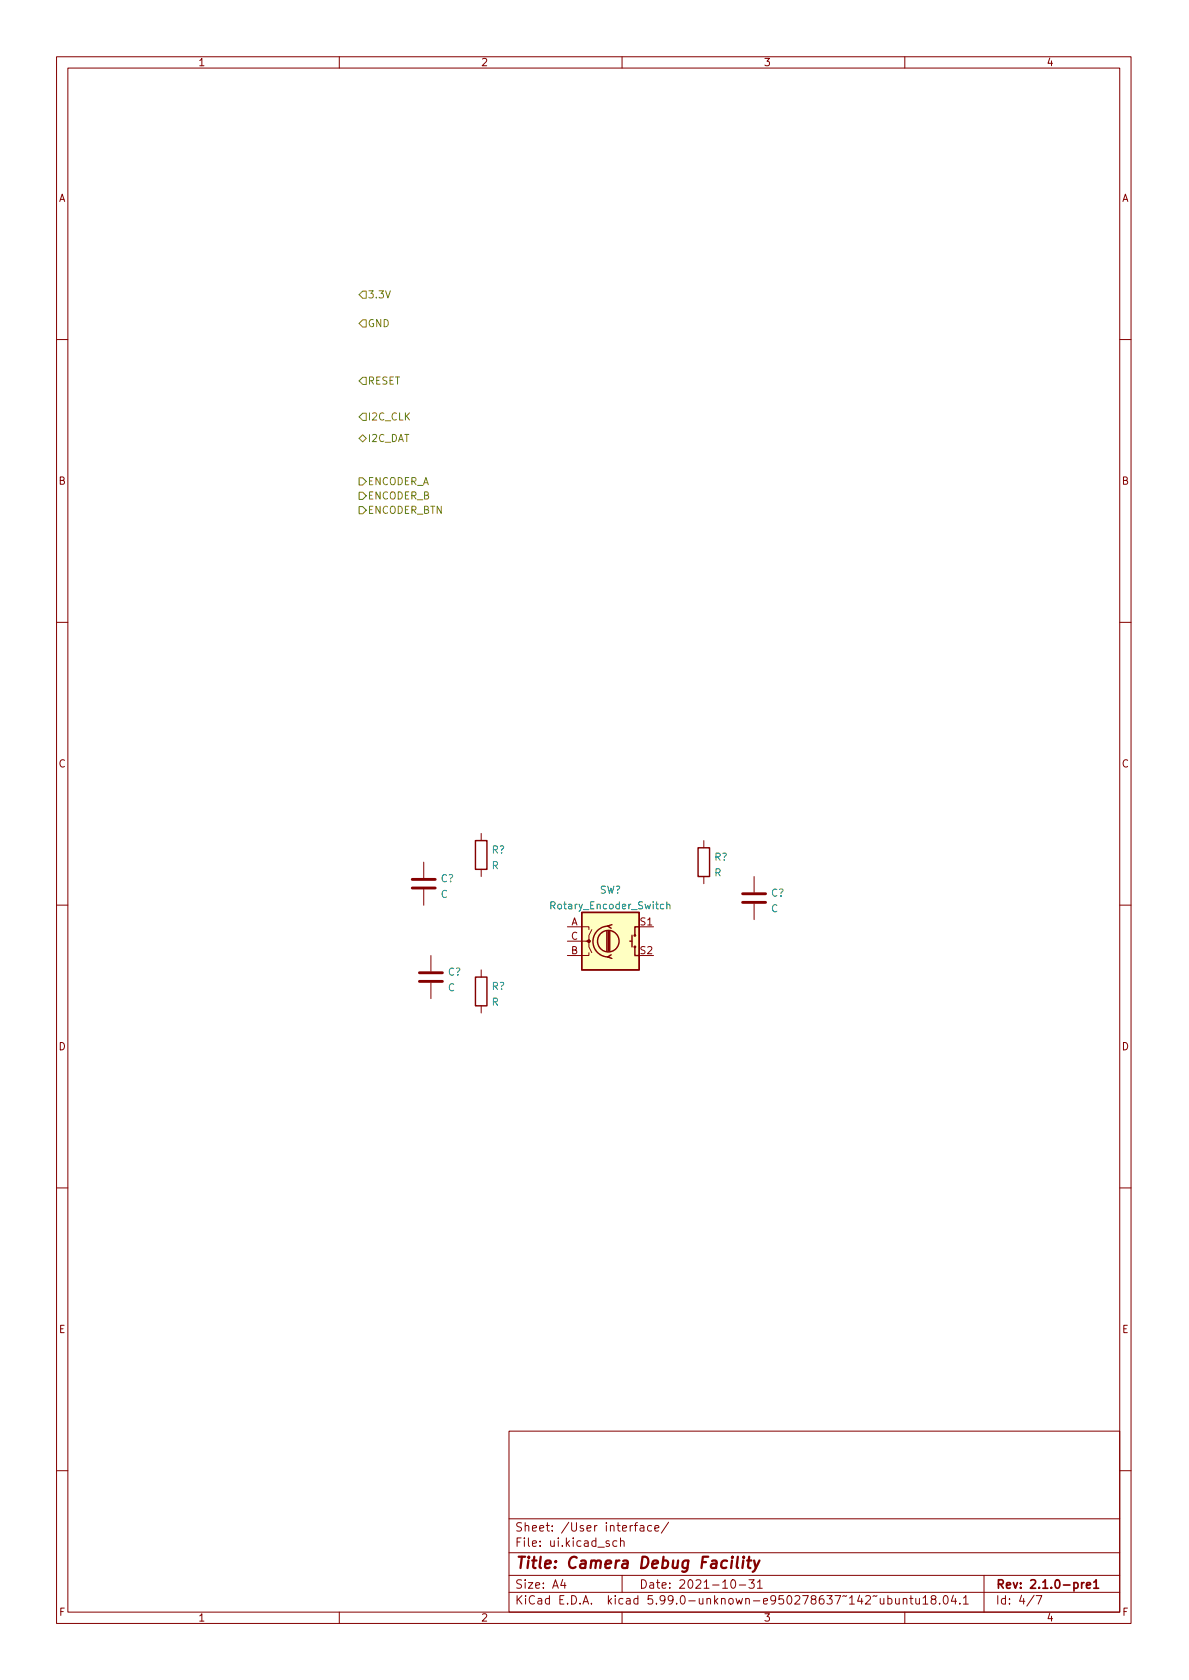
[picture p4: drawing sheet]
<svg xmlns="http://www.w3.org/2000/svg" width="210mm" height="297mm" viewBox="0 0 210 297" stroke-linecap="round" stroke-linejoin="round" font-family="sans-serif">
<g fill="none" stroke="#840000" stroke-width=".18">
<path d="M10 10h190v277h-190zM12 12h186v273h-186zM60 10v2M110 10v2M160 10v2M10 60h2M198 60h2M10 110h2M198 110h2M74.9 152.4v2.8M74.9 157.3v2.8M85.1 147.4v1.2"/>
<path d="M85.1 153.7v1.3M124.5 148.6v1.3M124.5 155v1.2M133.3 155v2.8M133.3 159.8v2.8M10 160h2M76.2 168.9v2.8M76.2 173.8v2.8M85.1 171.5v1.3M85.1 177.8v1.3M100.3 163.9h3.8v.5M100.3 166.4h3.8v1l.5 1"/>
<path d="M104.1 168.4v.5h-3.8M104.6 164.4l-.5 1v1h-.5M198 160h2M10 210h2M198 210h2M90 253h108v32h-108zM10 260h2M90 278.5h108M90 274.5h108M90 268.5h108M99.5 279.2l-.3 1.1h.9M99.9 279.8v1"/>
<path d="M107.7 272.5l-.3-.1-.2 .2v.2l.5 .2v.3h-.5M109.1 272.5l-.4-.1-.3 .3v.4l.1 .2h.6M109.7 272.6l.2-.2 .4 .1 .1 .9M109.7 271.9v1.5M110 278.5v3M112.2 269.7h.5M112.7 269.2l-.3 .2v1.3M113.2 269.8h.6l.1 .9M113.9 270.1h-.5a.29 .29 0 0 0-.3 .3 .29 .29 0 0 0 .3 .3l.5-.1M115.2 269.8l-.4-.1-.3 .3v.4l.2 .2h.5M115.8 270.2l.7-.1-.1-.3-.4-.1-.2 .2 .1 .7h.5M118.2 269.1l-1.3 2"/>
<path d="M129.4 279.4l.2-.1a.81 .81 0 0 1 .6 .6 .81 .81 0 0 1-.3 .8l-.2 .1a.81 .81 0 0 1-.6-.6 .81 .81 0 0 1 .3-.8zM132.4 279.3h1l-.5 .6 .4 .1v.7l-.2 .1h-.4l-.3-.1M133.9 279.7l.5-.4v1.5M174 278.5v6.5M198 260h2M60 285v2M90 281.5h108M110 285v2M130.7 280.2h1.2M133.9 280.8h.9M157 282.7l.4-.1 .3 .3v.4l-.1 .2h-.6M157 282.1v1.5"/>
<path d="M158.4 282.6v.9l.4 .1 .2-.1M159 282.6v1M159.7 282.8l.2-.2 .4 .1 .1 .9M159.7 282.6v1M160 285v2M160.9 282.6h.5M161.1 282.1v1.3l.3 .2M161.9 282.6l.1 .9 .4 .1 .2-.1M162.6 282.6v1M163.2 282.5l.5-.4v1.5M163.2 283.6h.9M164.9 282.8l-.2-.3v-.2l.2-.2 .5 .1 .1 .2-.1 .2-.6 .2-.1 .2v.5l.2 .1h.3l.3-.3-.1-.4-.2-.1"/>
<path d="M166.2 283.5v.1M167 282.2l.2-.1a.81 .81 0 0 1 .5 .6 .81 .81 0 0 1-.3 .8l-.1 .1a.81 .81 0 0 1-.6-.6 .81 .81 0 0 1 .3-.8zM168.6 282l-.4 1.1h1M168.9 282.6v1M169.7 283.5v.1M170.4 282.5l.4-.4v1.5M170.4 283.6h.8M182.9 282l-1.3 2M183.2 282.1h1l-.6 1.5"/>
</g>
<path d="M191.3 279.8v1M191.7 279.8l-.3 .1-.1 .2M193.4 279.7l.4-.4v1.5M192.1 280.3l.7-.1v-.3l-.5-.1-.2 .2 .1 .7h.6M193.4 280.8h.9" fill="none" stroke="#840000" stroke-width=".3"/>
<path d="M130.5 275.2l-.2 1.8 .2 .2M131.4 275.9l-.1 1.3M131.5 275.2l-.1 .1 .1 .1 .1-.1-.1-.1v.2M132.1 275.9h.8M132.5 275.2l-.2 1.8v.1l.4 .1M133.4 275.9l.3 1.3M134.3 275.9l-.9 1.8-.3 .2" fill="none" stroke="#840000" stroke-width=".4"/>
<path d="M72.9 157h4.1M72.9 155.5h4.1M131.3 159.5h4.1M131.3 158h4.1M74.2 173.5h4M74.2 172h4" fill="none" stroke="#840000" stroke-width=".51"/>
<g fill="none" stroke="#840000" stroke-width=".25">
<path d="M84.1 148.6h2v5.1h-2zM123.4 149.9h2.1v5.1h-2.1zM84.1 172.8h2v5h-2zM102.9 161.3h10.1v10.2h-10.1zM107.3 164.6v3.6M107.6 163.7a2.73 2.73 0 0 0-2.7 2.8 2.73 2.73 0 0 0 2.7 2.7M107.6 164.6v3.6M107.8 164.6v3.6M108.1 168.8l-.7 .4 .8 .3M108.2 163.5l-.8 .2 .7 .4M111.4 166.4h.4M111.8 165.4v2"/>
<path d="M112.3 167.4v1.5h.7M113 163.9h-.7v1.5"/>
<circle cx="107.6" cy="166.4" r="1.9"/>
<circle cx="112.3" cy="167.4" r=".13"/>
<circle cx="112.3" cy="165.4" r=".13"/>
</g>
<path d="M102.9 161.3h10.1v10.2h-10.1z" fill="#ffffc2" stroke="#ffffc2" stroke-width=".18"/>
<circle cx="104.1" cy="166.4" r=".25" fill="#840000" stroke="#840000" stroke-width=".18"/>
<path d="M117.4 159.9h-.4l-.2 .2 .1 .5h.5M117.9 160l.2-.1h.3l.1 .8M117.9 159.4v1.3" fill="none" stroke="#008484" stroke-width=".18"/>
<path d="M64.1 51.5h.7v1.2h-.7l-.6-.6zM64.1 56.6h.7v1.2h-.7l-.6-.6zM63.5 77.5l.6-.6 .7 .6-.7 .6zM64.1 66.7h.7v1.3h-.7l-.6-.7zM64.1 73.1h.7v1.2h-.7l-.6-.6zM63.5 84.5h.6l.7 .6-.7 .7h-.6zM63.5 87h.6l.7 .7-.7 .6h-.6zM63.5 89.6h.6l.7 .6-.7 .6h-.6z" fill="none" stroke="#848400" stroke-width=".18"/>
<text font-size="2.8" fill="#840000" x="91" y="277.3">Title: Camera Debug Facility</text>
<g font-size="2.1" fill="#840000">
<text x="91" y="273.5">File: ui.kicad_sch</text>
<text x="91" y="270.8">Sheet: /User interface/</text>
<text x="91" y="280.9">Size: A4</text>
<text x="113" y="280.9">Date: 2021-10-31</text>
<text x="176" y="280.9">Rev: 2.1.0-pre1</text>
<text x="91" y="283.7">KiCad E.D.A. kicad 5.99.0-unknown-e950278637~142~ubuntu18.04.1</text>
<text x="176" y="283.7">Id: 4/7</text>
</g>
<g font-size="1.8" fill="#840000">
<text x="35" y="11.7">1</text>
<text x="85" y="11.7">2</text>
<text x="135" y="11.7">3</text>
<text x="185" y="11.7">4</text>
<text x="10.3" y="35.7">A</text>
<text x="198.4" y="35.7">A</text>
<text x="10.3" y="85.7">B</text>
<text x="198.4" y="85.7">B</text>
<text x="10.3" y="135.7">C</text>
<text x="198.4" y="135.7">C</text>
<text x="101" y="163.6">A</text>
<text x="101" y="166.2">C</text>
<text x="113.2" y="163.6">S1</text>
<text x="101" y="168.7">B</text>
<text x="113.2" y="168.7">S2</text>
<text x="10.3" y="185.7">D</text>
<text x="198.4" y="185.7">D</text>
<text x="10.4" y="235.7">E</text>
<text x="198.4" y="235.7">E</text>
<text x="10.4" y="285.7">F</text>
<text x="35" y="286.7">1</text>
<text x="85" y="286.7">2</text>
<text x="135" y="286.7">3</text>
<text x="185" y="286.7">4</text>
<text x="198.5" y="285.7">F</text>
</g>
<g font-size="1.8" fill="#848400">
<text x="65" y="52.7">3.3V</text>
<text x="65" y="57.8">GND</text>
<text x="65" y="68">RESET</text>
<text x="65" y="74.3">I2C_CLK</text>
<text x="65" y="78.1">I2C_DAT</text>
<text x="65" y="85.8">ENCODER_A</text>
<text x="65" y="88.3">ENCODER_B</text>
<text x="65" y="90.8">ENCODER_BTN</text>
</g>
<g font-size="1.8" fill="#008484">
<text x="77.9" y="156">C?</text>
<text x="86.9" y="153.7">R</text>
<text x="86.9" y="150.9">R?</text>
<text x="126.3" y="154.9">R</text>
<text x="126.3" y="152.2">R?</text>
<text x="77.9" y="158.7">C</text>
<text x="97.8" y="160.8">Rotary_Encoder_Switch</text>
<text x="106" y="158">SW?</text>
<text x="136.3" y="161.3">C</text>
<text x="136.4" y="158.5">C?</text>
<text x="79.2" y="172.5">C?</text>
<text x="79.2" y="175.3">C</text>
<text x="86.9" y="177.8">R</text>
<text x="86.9" y="175">R?</text>
</g>
</svg>
